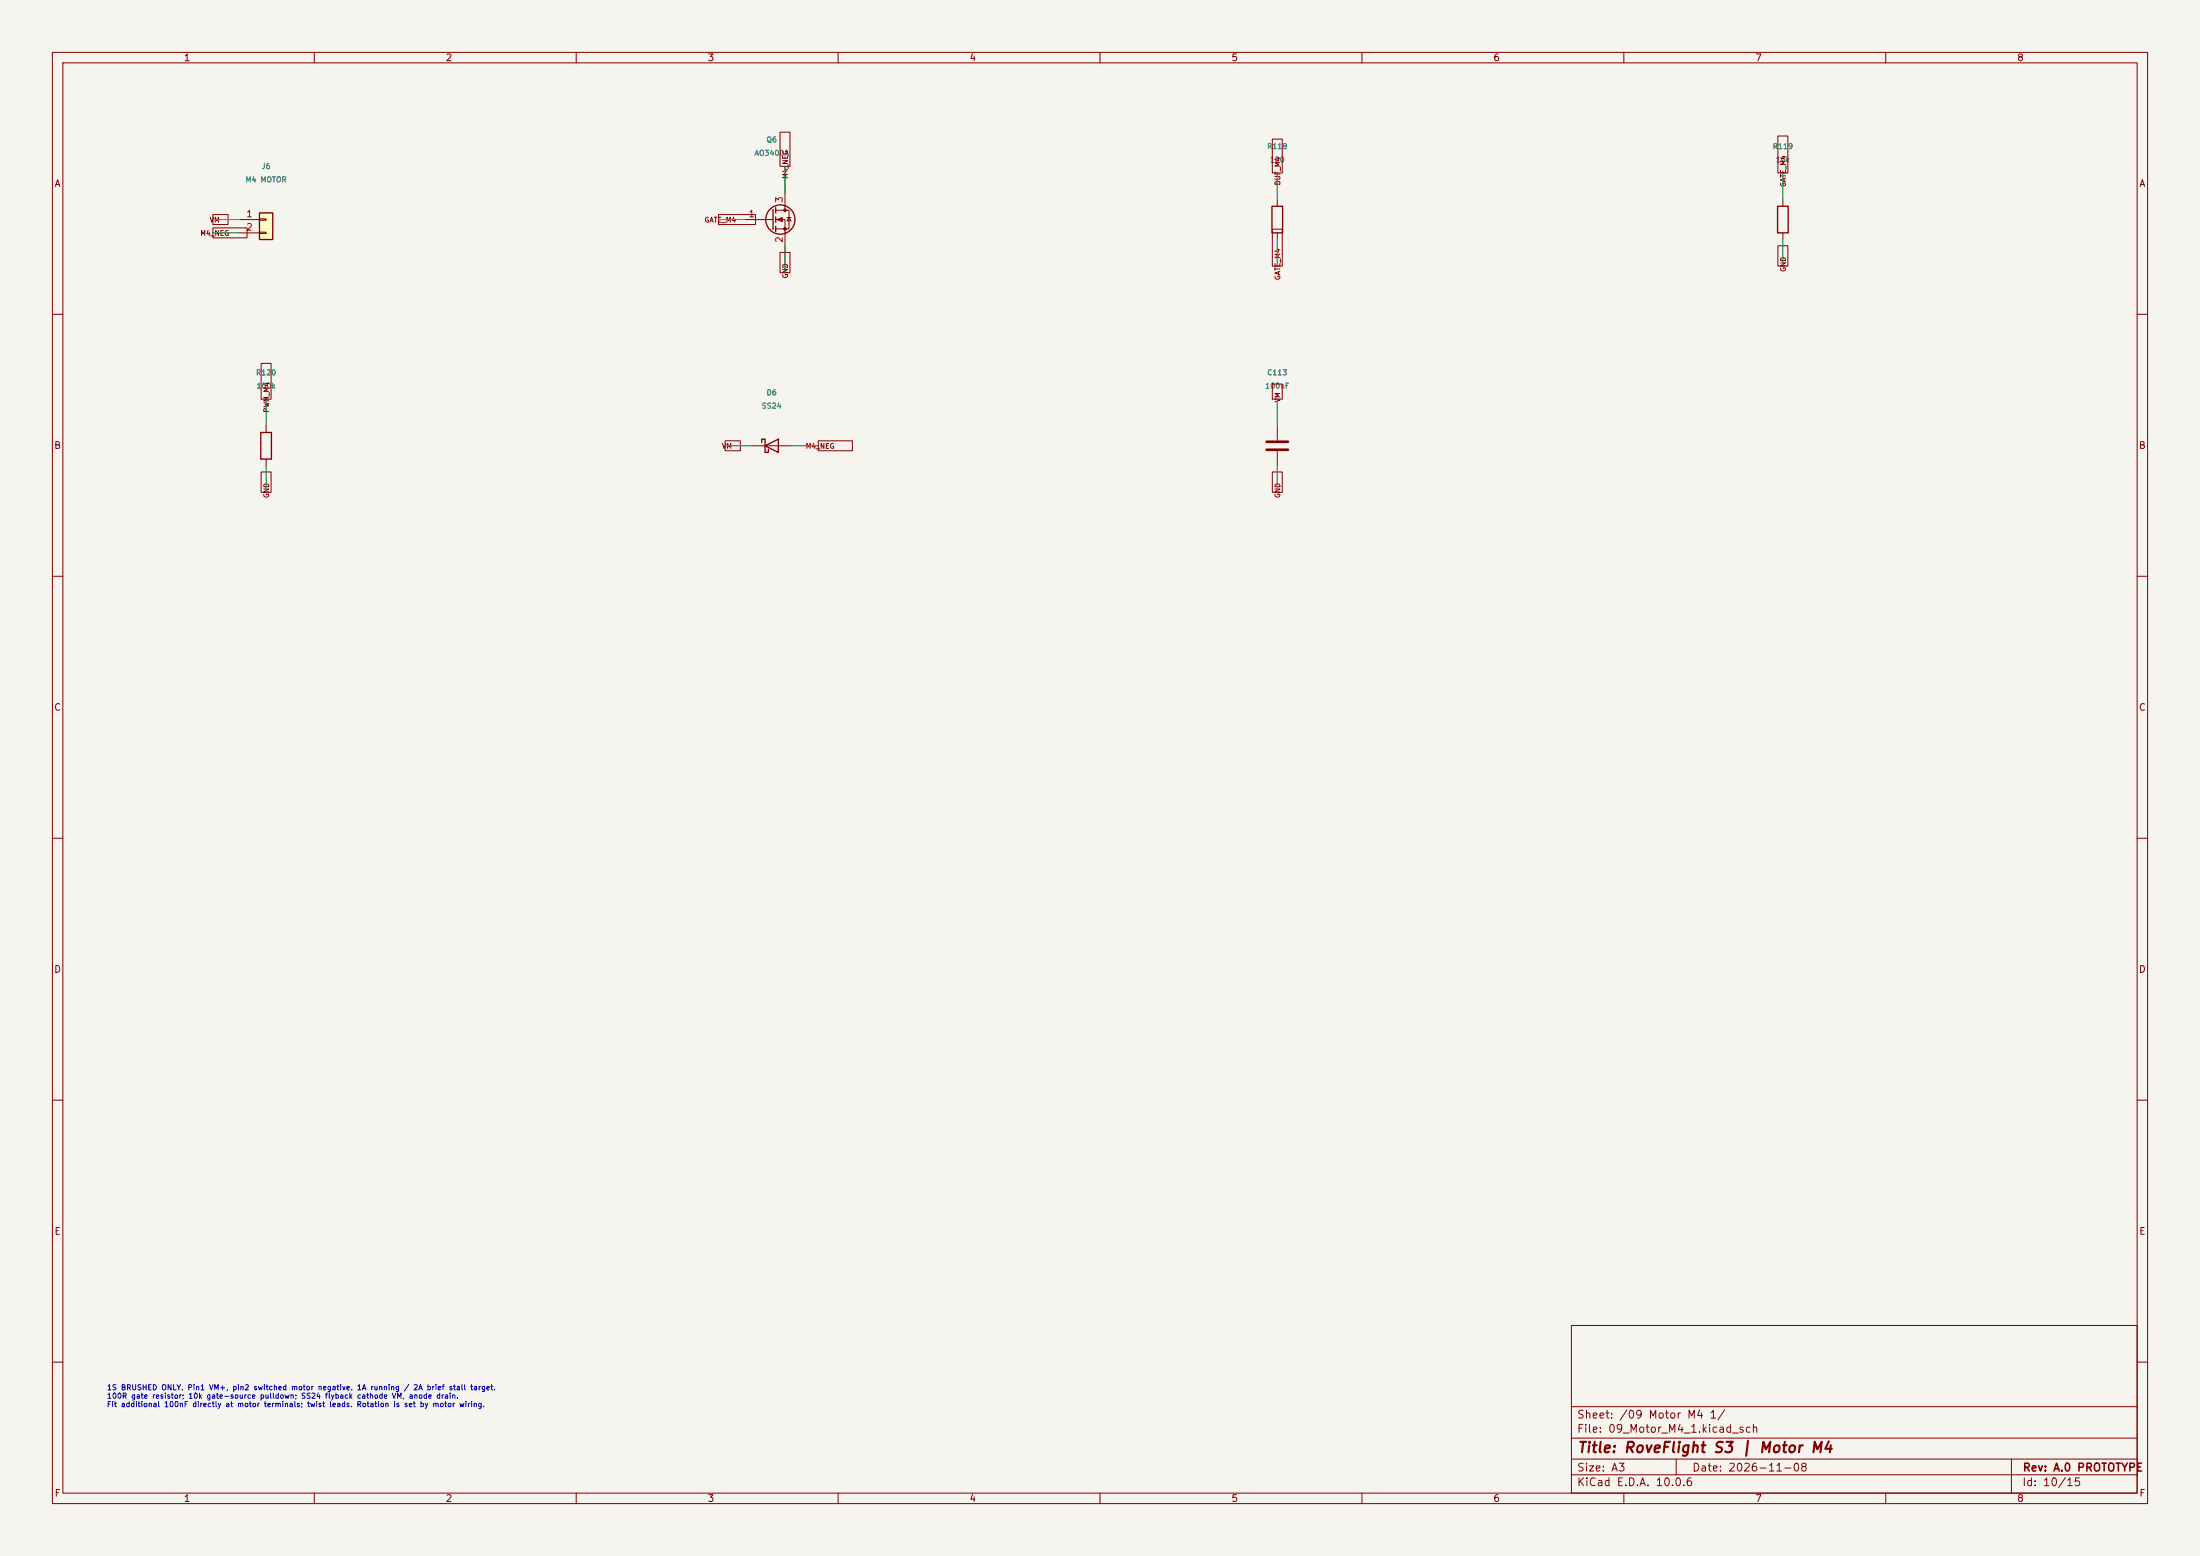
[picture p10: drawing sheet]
(kicad_sch (version 20250114) (generator "eeschema") (paper "A3") (title_block (title "RoveFlight S3 | Motor M4") (rev "A.0 PROTOTYPE") (date "2026-11-08")) (lib_symbols (symbol "Connector_Generic:Conn_01x02" (pin_names (offset 1.016) (hide yes)) (exclude_from_sim no) (in_bom yes) (on_board yes) (in_pos_files yes) (duplicate_pin_numbers_are_jumpers no) (property "Reference" "J" (at 0 2.54 0) (show_name no) (do_not_autoplace no) (effects (font (size 1.27 1.27)))) (property "Value" "Conn_01x02" (at 0 -5.08 0) (show_name no) (do_not_autoplace no) (effects (font (size 1.27 1.27)))) (property "Footprint" "" (at 0 0 0) (show_name no) (do_not_autoplace no) (hide yes) (effects (font (size 1.27 1.27)))) (property "Datasheet" "" (at 0 0 0) (show_name no) (do_not_autoplace no) (hide yes) (effects (font (size 1.27 1.27)))) (property "Description" "Generic connector, single row, 01x02, script generated (kicad-library-utils/schlib/autogen/connector/)" (at 0 0 0) (show_name no) (do_not_autoplace no) (hide yes) (effects (font (size 1.27 1.27)))) (property "ki_keywords" "connector" (at 0 0 0) (show_name no) (do_not_autoplace no) (hide yes) (effects (font (size 1.27 1.27)))) (property "ki_fp_filters" "Connector*:*_1x??_*" (at 0 0 0) (show_name no) (do_not_autoplace no) (hide yes) (effects (font (size 1.27 1.27)))) (symbol "Conn_01x02_1_1" (rectangle (start -1.27 1.27) (end 1.27 -3.81) (stroke (width 0.254) (type default)) (fill (type background))) (rectangle (start -1.27 0.127) (end 0 -0.127) (stroke (width 0.1524) (type default)) (fill (type none))) (rectangle (start -1.27 -2.413) (end 0 -2.667) (stroke (width 0.1524) (type default)) (fill (type none))) (pin passive line (at -5.08 0 0) (length 3.81) (name "Pin_1" (effects (font (size 1.27 1.27)))) (number "1" (effects (font (size 1.27 1.27))))) (pin passive line (at -5.08 -2.54 0) (length 3.81) (name "Pin_2" (effects (font (size 1.27 1.27)))) (number "2" (effects (font (size 1.27 1.27)))))) (embedded_fonts no)) (symbol "Transistor_FET:AO3400A" (pin_names (offset 0) (hide yes)) (exclude_from_sim no) (in_bom yes) (on_board yes) (in_pos_files yes) (duplicate_pin_numbers_are_jumpers no) (symbol "AO3400A_0_1" (polyline (pts (xy 0.254 1.905) (xy 0.254 -1.905)) (stroke (width 0.254) (type default)) (fill (type none))) (polyline (pts (xy 0.254 0) (xy -2.54 0)) (stroke (width 0) (type default)) (fill (type none))) (polyline (pts (xy 0.762 2.286) (xy 0.762 1.27)) (stroke (width 0.254) (type default)) (fill (type none))) (polyline (pts (xy 0.762 0.508) (xy 0.762 -0.508)) (stroke (width 0.254) (type default)) (fill (type none))) (polyline (pts (xy 0.762 -1.27) (xy 0.762 -2.286)) (stroke (width 0.254) (type default)) (fill (type none))) (polyline (pts (xy 0.762 -1.778) (xy 3.302 -1.778) (xy 3.302 1.778) (xy 0.762 1.778)) (stroke (width 0) (type default)) (fill (type none))) (polyline (pts (xy 1.016 0) (xy 2.032 0.381) (xy 2.032 -0.381) (xy 1.016 0)) (stroke (width 0) (type default)) (fill (type outline))) (circle (center 1.651 0) (radius 2.794) (stroke (width 0.254) (type default)) (fill (type none))) (polyline (pts (xy 2.54 2.54) (xy 2.54 1.778)) (stroke (width 0) (type default)) (fill (type none))) (circle (center 2.54 1.778) (radius 0.254) (stroke (width 0) (type default)) (fill (type outline))) (circle (center 2.54 -1.778) (radius 0.254) (stroke (width 0) (type default)) (fill (type outline))) (polyline (pts (xy 2.54 -2.54) (xy 2.54 0) (xy 0.762 0)) (stroke (width 0) (type default)) (fill (type none))) (polyline (pts (xy 2.921 0.381) (xy 3.683 0.381)) (stroke (width 0) (type default)) (fill (type none))) (polyline (pts (xy 3.302 0.381) (xy 2.921 -0.254) (xy 3.683 -0.254) (xy 3.302 0.381)) (stroke (width 0) (type default)) (fill (type none)))) (symbol "AO3400A_1_1" (pin input line (at -5.08 0 0) (length 2.54) (name "G" (effects (font (size 1.27 1.27)))) (number "1" (effects (font (size 1.27 1.27))))) (pin passive line (at 2.54 -5.08 90) (length 2.54) (name "S" (effects (font (size 1.27 1.27)))) (number "2" (effects (font (size 1.27 1.27))))) (pin passive line (at 2.54 5.08 270) (length 2.54) (name "D" (effects (font (size 1.27 1.27)))) (number "3" (effects (font (size 1.27 1.27)))))) (embedded_fonts no) (property "Reference" "Q" (at 5.08 1.905 0) (show_name no) (do_not_autoplace no) (effects (font (size 1.27 1.27)) (justify left))) (property "Value" "AO3400A" (at 5.08 0 0) (show_name no) (do_not_autoplace no) (effects (font (size 1.27 1.27)) (justify left))) (property "Footprint" "Package_TO_SOT_SMD:SOT-23" (at 5.08 -1.905 0) (show_name no) (do_not_autoplace no) (hide yes) (effects (font (size 1.27 1.27) (italic yes)) (justify left))) (property "Datasheet" "http://www.aosmd.com/pdfs/datasheet/AO3400A.pdf" (at 5.08 -3.81 0) (show_name no) (do_not_autoplace no) (hide yes) (effects (font (size 1.27 1.27)) (justify left))) (property "Description" "30V Vds, 5.7A Id, N-Channel MOSFET, SOT-23" (at 0 0 0) (show_name no) (do_not_autoplace no) (hide yes) (effects (font (size 1.27 1.27)))) (property "ki_keywords" "N-Channel MOSFET" (at 0 0 0) (show_name no) (do_not_autoplace no) (hide yes) (effects (font (size 1.27 1.27)))) (property "ki_fp_filters" "SOT?23*" (at 0 0 0) (show_name no) (do_not_autoplace no) (hide yes) (effects (font (size 1.27 1.27))))) (symbol "Device:R" (pin_numbers (hide yes)) (pin_names (offset 0)) (exclude_from_sim no) (in_bom yes) (on_board yes) (in_pos_files yes) (duplicate_pin_numbers_are_jumpers no) (property "Reference" "R" (at 2.032 0 90) (show_name no) (do_not_autoplace no) (effects (font (size 1.27 1.27)))) (property "Value" "R" (at 0 0 90) (show_name no) (do_not_autoplace no) (effects (font (size 1.27 1.27)))) (property "Footprint" "" (at -1.778 0 90) (show_name no) (do_not_autoplace no) (hide yes) (effects (font (size 1.27 1.27)))) (property "Datasheet" "" (at 0 0 0) (show_name no) (do_not_autoplace no) (hide yes) (effects (font (size 1.27 1.27)))) (property "Description" "Resistor" (at 0 0 0) (show_name no) (do_not_autoplace no) (hide yes) (effects (font (size 1.27 1.27)))) (property "ki_keywords" "R res resistor" (at 0 0 0) (show_name no) (do_not_autoplace no) (hide yes) (effects (font (size 1.27 1.27)))) (property "ki_fp_filters" "R_*" (at 0 0 0) (show_name no) (do_not_autoplace no) (hide yes) (effects (font (size 1.27 1.27)))) (symbol "R_0_1" (rectangle (start -1.016 -2.54) (end 1.016 2.54) (stroke (width 0.254) (type default)) (fill (type none)))) (symbol "R_1_1" (pin passive line (at 0 3.81 270) (length 1.27) (name "" (effects (font (size 1.27 1.27)))) (number "1" (effects (font (size 1.27 1.27))))) (pin passive line (at 0 -3.81 90) (length 1.27) (name "" (effects (font (size 1.27 1.27)))) (number "2" (effects (font (size 1.27 1.27)))))) (embedded_fonts no)) (symbol "Device:D_Schottky" (pin_numbers (hide yes)) (pin_names (offset 1.016) (hide yes)) (exclude_from_sim no) (in_bom yes) (on_board yes) (in_pos_files yes) (duplicate_pin_numbers_are_jumpers no) (property "Reference" "D" (at 0 2.54 0) (show_name no) (do_not_autoplace no) (effects (font (size 1.27 1.27)))) (property "Value" "D_Schottky" (at 0 -2.54 0) (show_name no) (do_not_autoplace no) (effects (font (size 1.27 1.27)))) (property "Footprint" "" (at 0 0 0) (show_name no) (do_not_autoplace no) (hide yes) (effects (font (size 1.27 1.27)))) (property "Datasheet" "" (at 0 0 0) (show_name no) (do_not_autoplace no) (hide yes) (effects (font (size 1.27 1.27)))) (property "Description" "Schottky diode" (at 0 0 0) (show_name no) (do_not_autoplace no) (hide yes) (effects (font (size 1.27 1.27)))) (property "ki_keywords" "diode Schottky" (at 0 0 0) (show_name no) (do_not_autoplace no) (hide yes) (effects (font (size 1.27 1.27)))) (property "ki_fp_filters" "TO-???* *_Diode_* *SingleDiode* D_*" (at 0 0 0) (show_name no) (do_not_autoplace no) (hide yes) (effects (font (size 1.27 1.27)))) (symbol "D_Schottky_0_1" (polyline (pts (xy -1.905 0.635) (xy -1.905 1.27) (xy -1.27 1.27) (xy -1.27 -1.27) (xy -0.635 -1.27) (xy -0.635 -0.635)) (stroke (width 0.254) (type default)) (fill (type none))) (polyline (pts (xy 1.27 1.27) (xy 1.27 -1.27) (xy -1.27 0) (xy 1.27 1.27)) (stroke (width 0.254) (type default)) (fill (type none))) (polyline (pts (xy 1.27 0) (xy -1.27 0)) (stroke (width 0) (type default)) (fill (type none)))) (symbol "D_Schottky_1_1" (pin passive line (at -3.81 0 0) (length 2.54) (name "K" (effects (font (size 1.27 1.27)))) (number "1" (effects (font (size 1.27 1.27))))) (pin passive line (at 3.81 0 180) (length 2.54) (name "A" (effects (font (size 1.27 1.27)))) (number "2" (effects (font (size 1.27 1.27)))))) (embedded_fonts no)) (symbol "Device:C" (pin_numbers (hide yes)) (pin_names (offset 0.254)) (exclude_from_sim no) (in_bom yes) (on_board yes) (in_pos_files yes) (duplicate_pin_numbers_are_jumpers no) (property "Reference" "C" (at 0.635 2.54 0) (show_name no) (do_not_autoplace no) (effects (font (size 1.27 1.27)) (justify left))) (property "Value" "C" (at 0.635 -2.54 0) (show_name no) (do_not_autoplace no) (effects (font (size 1.27 1.27)) (justify left))) (property "Footprint" "" (at 0.9652 -3.81 0) (show_name no) (do_not_autoplace no) (hide yes) (effects (font (size 1.27 1.27)))) (property "Datasheet" "" (at 0 0 0) (show_name no) (do_not_autoplace no) (hide yes) (effects (font (size 1.27 1.27)))) (property "Description" "Unpolarized capacitor" (at 0 0 0) (show_name no) (do_not_autoplace no) (hide yes) (effects (font (size 1.27 1.27)))) (property "ki_keywords" "cap capacitor" (at 0 0 0) (show_name no) (do_not_autoplace no) (hide yes) (effects (font (size 1.27 1.27)))) (property "ki_fp_filters" "C_*" (at 0 0 0) (show_name no) (do_not_autoplace no) (hide yes) (effects (font (size 1.27 1.27)))) (symbol "C_0_1" (polyline (pts (xy -2.032 0.762) (xy 2.032 0.762)) (stroke (width 0.508) (type default)) (fill (type none))) (polyline (pts (xy -2.032 -0.762) (xy 2.032 -0.762)) (stroke (width 0.508) (type default)) (fill (type none)))) (symbol "C_1_1" (pin passive line (at 0 3.81 270) (length 2.794) (name "" (effects (font (size 1.27 1.27)))) (number "1" (effects (font (size 1.27 1.27))))) (pin passive line (at 0 -3.81 90) (length 2.794) (name "" (effects (font (size 1.27 1.27)))) (number "2" (effects (font (size 1.27 1.27)))))) (embedded_fonts no))) (wire (pts (xy 45.72 41.91) (xy 40.64 41.91)) (stroke (width 0) (type default))) (global_label "VM" (shape passive) (at 40.64 41.91 0.0) (fields_autoplaced yes) (effects (font (size 0.95 0.95)))) (wire (pts (xy 45.72 44.45) (xy 40.64 44.45)) (stroke (width 0) (type default))) (global_label "M4_NEG" (shape passive) (at 40.64 44.45 0.0) (fields_autoplaced yes) (effects (font (size 0.95 0.95)))) (symbol (lib_id "Connector_Generic:Conn_01x02") (at 50.8 41.91 0) (unit 1) (in_bom yes) (on_board yes) (dnp no) (property "Reference" "J6" (at 50.8 31.749999999999996 0) (effects (font (size 1 1)))) (property "Value" "M4 MOTOR" (at 50.8 34.29 0) (effects (font (size 1 1)))) (property "Footprint" "RoveFlight:MotorPads" (at 50.8 41.91 0) (effects (font (size 1 1))) (hide yes)) (property "MPN" "PCB_SOLDER_PADS_24AWG" (at 50.8 41.91 0) (effects (font (size 1 1))) (hide yes)) (property "Manufacturer" "PCB" (at 50.8 41.91 0) (effects (font (size 1 1))) (hide yes)) (property "Datasheet" "" (at 50.8 41.91 0) (effects (font (size 1 1))) (hide yes)) (pin "1") (pin "2")) (wire (pts (xy 142.24 41.91) (xy 137.16 41.91)) (stroke (width 0) (type default))) (global_label "GATE_M4" (shape passive) (at 137.16 41.91 0.0) (fields_autoplaced yes) (effects (font (size 0.95 0.95)))) (wire (pts (xy 149.86 46.99) (xy 149.86 52.07)) (stroke (width 0) (type default))) (global_label "GND" (shape passive) (at 149.86 52.07 90.0) (fields_autoplaced yes) (effects (font (size 0.95 0.95)))) (wire (pts (xy 149.86 36.83) (xy 149.86 31.75)) (stroke (width 0) (type default))) (global_label "M4_NEG" (shape passive) (at 149.86 31.75 270.0) (fields_autoplaced yes) (effects (font (size 0.95 0.95)))) (symbol (lib_id "Transistor_FET:AO3400A") (at 147.32 41.91 0) (unit 1) (in_bom yes) (on_board yes) (dnp no) (property "Reference" "Q6" (at 147.32 26.669999999999998 0) (effects (font (size 1 1)))) (property "Value" "AO3400A" (at 147.32 29.209999999999997 0) (effects (font (size 1 1)))) (property "Footprint" "Package_TO_SOT_SMD:SOT-23" (at 147.32 41.91 0) (effects (font (size 1 1))) (hide yes)) (property "MPN" "AO3400A" (at 147.32 41.91 0) (effects (font (size 1 1))) (hide yes)) (property "Manufacturer" "Alpha & Omega" (at 147.32 41.91 0) (effects (font (size 1 1))) (hide yes)) (property "Datasheet" "https://www.aosmd.com/res/data_sheets/AO3400A.pdf" (at 147.32 41.91 0) (effects (font (size 1 1))) (hide yes)) (pin "1") (pin "2") (pin "3")) (wire (pts (xy 243.84 38.1) (xy 243.84 33.02)) (stroke (width 0) (type default))) (global_label "BUF_M4" (shape passive) (at 243.84 33.02 270.0) (fields_autoplaced yes) (effects (font (size 0.95 0.95)))) (wire (pts (xy 243.84 45.72) (xy 243.84 50.8)) (stroke (width 0) (type default))) (global_label "GATE_M4" (shape passive) (at 243.84 50.8 90.0) (fields_autoplaced yes) (effects (font (size 0.95 0.95)))) (symbol (lib_id "Device:R") (at 243.83999999999997 41.91 0) (unit 1) (in_bom yes) (on_board yes) (dnp no) (property "Reference" "R118" (at 243.83999999999997 27.939999999999994 0) (effects (font (size 1 1)))) (property "Value" "100" (at 243.83999999999997 30.479999999999993 0) (effects (font (size 1 1)))) (property "Footprint" "RoveFlight:R_0402_1005Metric_RF_R118" (at 243.83999999999997 41.91 0) (effects (font (size 1 1))) (hide yes)) (property "MPN" "RC0402FR-071000L" (at 243.83999999999997 41.91 0) (effects (font (size 1 1))) (hide yes)) (property "Manufacturer" "Yageo" (at 243.83999999999997 41.91 0) (effects (font (size 1 1))) (hide yes)) (property "Datasheet" "" (at 243.83999999999997 41.91 0) (effects (font (size 1 1))) (hide yes)) (pin "1") (pin "2")) (wire (pts (xy 340.36 38.1) (xy 340.36 33.02)) (stroke (width 0) (type default))) (global_label "GATE_M4" (shape passive) (at 340.36 33.02 270.0) (fields_autoplaced yes) (effects (font (size 0.95 0.95)))) (wire (pts (xy 340.36 45.72) (xy 340.36 50.8)) (stroke (width 0) (type default))) (global_label "GND" (shape passive) (at 340.36 50.8 90.0) (fields_autoplaced yes) (effects (font (size 0.95 0.95)))) (symbol (lib_id "Device:R") (at 340.36 41.91 0) (unit 1) (in_bom yes) (on_board yes) (dnp no) (property "Reference" "R119" (at 340.36 27.939999999999994 0) (effects (font (size 1 1)))) (property "Value" "10k" (at 340.36 30.479999999999993 0) (effects (font (size 1 1)))) (property "Footprint" "RoveFlight:R_0402_1005Metric_RF_R119" (at 340.36 41.91 0) (effects (font (size 1 1))) (hide yes)) (property "MPN" "RC0402FR-071002L" (at 340.36 41.91 0) (effects (font (size 1 1))) (hide yes)) (property "Manufacturer" "Yageo" (at 340.36 41.91 0) (effects (font (size 1 1))) (hide yes)) (property "Datasheet" "" (at 340.36 41.91 0) (effects (font (size 1 1))) (hide yes)) (pin "1") (pin "2")) (wire (pts (xy 50.8 81.28) (xy 50.8 76.2)) (stroke (width 0) (type default))) (global_label "PWM_M4" (shape passive) (at 50.8 76.2 270.0) (fields_autoplaced yes) (effects (font (size 0.95 0.95)))) (wire (pts (xy 50.8 88.9) (xy 50.8 93.98)) (stroke (width 0) (type default))) (global_label "GND" (shape passive) (at 50.8 93.98 90.0) (fields_autoplaced yes) (effects (font (size 0.95 0.95)))) (symbol (lib_id "Device:R") (at 50.8 85.09 0) (unit 1) (in_bom yes) (on_board yes) (dnp no) (property "Reference" "R120" (at 50.8 71.12 0) (effects (font (size 1 1)))) (property "Value" "100k" (at 50.8 73.66000000000001 0) (effects (font (size 1 1)))) (property "Footprint" "RoveFlight:R_0402_1005Metric_RF_R120" (at 50.8 85.09 0) (effects (font (size 1 1))) (hide yes)) (property "MPN" "RC0402FR-071003L" (at 50.8 85.09 0) (effects (font (size 1 1))) (hide yes)) (property "Manufacturer" "Yageo" (at 50.8 85.09 0) (effects (font (size 1 1))) (hide yes)) (property "Datasheet" "" (at 50.8 85.09 0) (effects (font (size 1 1))) (hide yes)) (pin "1") (pin "2")) (wire (pts (xy 143.51 85.09) (xy 138.43 85.09)) (stroke (width 0) (type default))) (global_label "VM" (shape passive) (at 138.43 85.09 0.0) (fields_autoplaced yes) (effects (font (size 0.95 0.95)))) (wire (pts (xy 151.13 85.09) (xy 156.21 85.09)) (stroke (width 0) (type default))) (global_label "M4_NEG" (shape passive) (at 156.21 85.09 180.0) (fields_autoplaced yes) (effects (font (size 0.95 0.95)))) (symbol (lib_id "Device:D_Schottky") (at 147.32 85.09 0) (unit 1) (in_bom yes) (on_board yes) (dnp no) (property "Reference" "D6" (at 147.32 74.93 0) (effects (font (size 1 1)))) (property "Value" "SS24" (at 147.32 77.47000000000001 0) (effects (font (size 1 1)))) (property "Footprint" "Diode_SMD:D_SMA" (at 147.32 85.09 0) (effects (font (size 1 1))) (hide yes)) (property "MPN" "SS24-13-F" (at 147.32 85.09 0) (effects (font (size 1 1))) (hide yes)) (property "Manufacturer" "Diodes Inc." (at 147.32 85.09 0) (effects (font (size 1 1))) (hide yes)) (property "Datasheet" "" (at 147.32 85.09 0) (effects (font (size 1 1))) (hide yes)) (pin "1") (pin "2")) (wire (pts (xy 243.84 81.28) (xy 243.84 76.2)) (stroke (width 0) (type default))) (global_label "VM" (shape passive) (at 243.84 76.2 270.0) (fields_autoplaced yes) (effects (font (size 0.95 0.95)))) (wire (pts (xy 243.84 88.9) (xy 243.84 93.98)) (stroke (width 0) (type default))) (global_label "GND" (shape passive) (at 243.84 93.98 90.0) (fields_autoplaced yes) (effects (font (size 0.95 0.95)))) (symbol (lib_id "Device:C") (at 243.83999999999997 85.09 0) (unit 1) (in_bom yes) (on_board yes) (dnp no) (property "Reference" "C113" (at 243.83999999999997 71.12 0) (effects (font (size 1 1)))) (property "Value" "100nF" (at 243.83999999999997 73.66000000000001 0) (effects (font (size 1 1)))) (property "Footprint" "RoveFlight:C_0402_1005Metric_RF_C113" (at 243.83999999999997 85.09 0) (effects (font (size 1 1))) (hide yes)) (property "MPN" "GRM155R71C104KA88D" (at 243.83999999999997 85.09 0) (effects (font (size 1 1))) (hide yes)) (property "Manufacturer" "Murata" (at 243.83999999999997 85.09 0) (effects (font (size 1 1))) (hide yes)) (property "Datasheet" "" (at 243.83999999999997 85.09 0) (effects (font (size 1 1))) (hide yes)) (pin "1") (pin "2")) (text "1S BRUSHED ONLY. Pin1 VM+, pin2 switched motor negative. 1A running / 2A brief stall target.\n100R gate resistor; 10k gate-source pulldown; SS24 flyback cathode VM, anode drain.\nFit additional 100nF directly at motor terminals; twist leads. Rotation is set by motor wiring." (at 20.32 266.7 0) (effects (font (size 1.0 1.0)) (justify left))) (embedded_fonts no))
